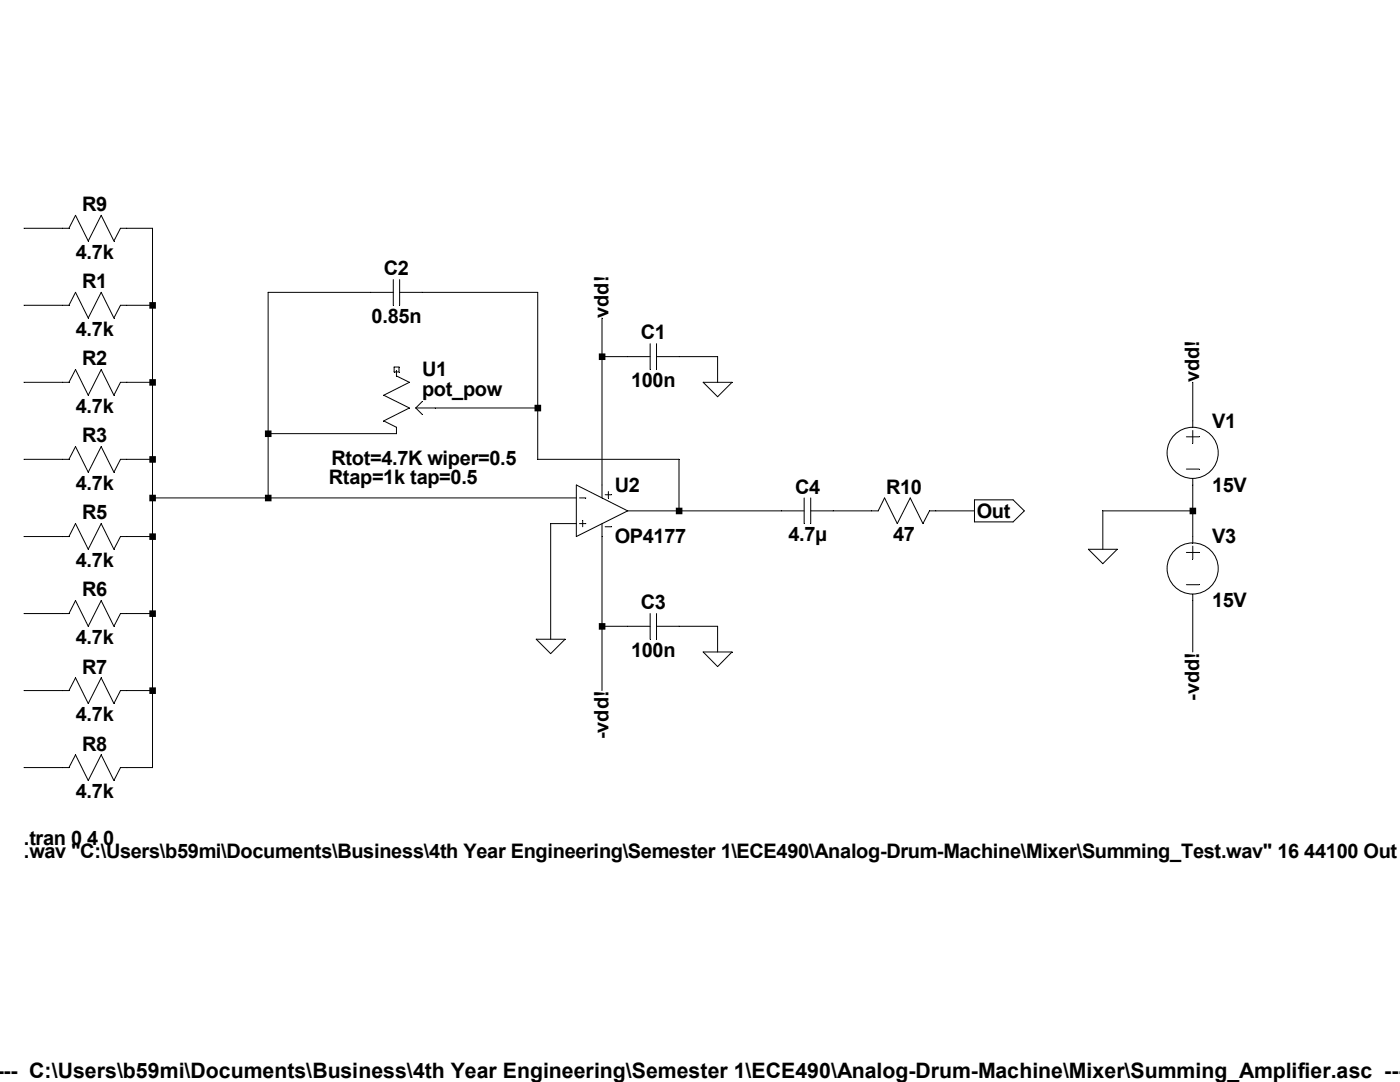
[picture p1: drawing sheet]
<svg xmlns="http://www.w3.org/2000/svg" width="279mm" height="216mm" viewBox="0 0 279 216" stroke-linecap="round" stroke-linejoin="round" font-family="sans-serif">
<g fill="none" stroke="#000" stroke-width=".2">
<path d="M12.5 45.6h1.3l1.3-2.6 2.5 5.1 2.6-5.1 2.5 5.1 1.3-2.5h1.3M74 58.3h4.5M78.5 55.8v5.1M79.8 58.3h4.4M79.8 55.8v5.1M12.5 60.9h1.3l1.3-2.6 2.5 5.2 2.6-5.2 2.5 5.2 1.3-2.6h1.3M12.5 76.3h1.3l1.3-2.6 2.5 5.2 2.6-5.2 2.5 5.2 1.3-2.6h1.3M78.7 73.2h.9v1h-.9zM79.1 73.7v1.3l2.6 1.3-5.1 2.6 5.1 2.5-5.1 2.6 2.5 1.3v1.2M125.3 71.2h4.5M129.8 68.6v5.1M131 71.2h4.5"/>
<path d="M131 68.6v5.1M12.5 91.7h1.3l1.3-2.6 2.5 5.1 2.6-5.1 2.5 5.1 1.3-2.5h1.3M83 81.4h3.8M83 81.4l1.2 1.3M84.2 80.1l-1.2 1.3M115 96.8l10.3 5.1-10.3 5.2zM115.7 99.4h1.2M120.1 96.8v2.6M120.8 98.7h1.2M121.4 98.1v1.3M160.5 99.4v5.1M161.8 99.4v5.1"/>
<path d="M236.8 87.2h2.5M236.8 93.6h2.5M238 84v1.3M238 85.9v2.6M238 95.5v1.3M12.5 107.1h1.3l1.3-2.6 2.5 5.1 2.6-5.1 2.5 5.1 1.3-2.5h1.3M115.7 104.5h1.2M116.3 103.8v1.3M120.1 104.5v2.6M120.8 105.1h1.2M156 101.9h4.5M161.8 101.9h4.5"/>
<path d="M173.9 101.9h1.4l1.2-2.5 2.6 5.1 2.6-5.1 2.5 5.1 1.3-2.6h1.3M236.8 110.2h2.5M236.8 116.7h2.5M238 107.1v1.2M238 109v2.5M238 118.6v1.2M12.5 122.4h1.3l1.3-2.6 2.5 5.2 2.6-5.2 2.5 5.2 1.3-2.6h1.3M12.5 137.8h1.3l1.3-2.5 2.5 5.1 2.6-5.1 2.5 5.1 1.3-2.6h1.3M125.3 125h4.5M129.8 122.4v5.2M131 122.4v5.2M131 125h4.5"/>
<path d="M12.5 153.2h1.3l1.3-2.6 2.5 5.1 2.6-5.1 2.5 5.1 1.3-2.5h1.3"/>
<circle cx="238" cy="90.4" r="5.1"/>
<circle cx="238" cy="113.4" r="5.1"/>
</g>
<g fill="none" stroke="#000" stroke-width=".2">
<path d="M4.8 45.6h7.7M25.3 45.6h5.1v107.6h-5.1M74 58.3h-20.5v41.1M84.2 58.3h23.1v33.4h28.2v10.2M4.8 76.3h7.7M4.8 60.9h7.7M25.3 76.3h5.1M25.3 60.9h5.1M120.1 63.5v33.3M120.1 71.2h5.2M135.5 71.2h7.7v5.1M140.3 76.3h5.8l-2.9 2.9z"/>
<path d="M238 76.3v7.7M4.8 91.7h7.7M25.3 91.7h5.1M30.4 99.4h84.6M53.5 86.5h25.6M86.8 81.4h20.5M194.5 99.7h7.7l2.2 2.2-2.2 2.2h-7.7zM238 96.8v10.3M4.8 107.1h7.7M25.3 107.1h5.1M115 104.5h-5.1v23.1M120.1 107.1v30.7"/>
<path d="M125.3 101.9h30.7M166.3 101.9h7.6M186.8 101.9h7.7M217.2 109.6h5.8l-2.9 2.9zM238 119.8v10.3M238 101.9h-17.9v7.7M4.8 122.4h7.7M4.8 137.8h7.7M25.3 122.4h5.1M25.3 137.8h5.1M107 127.6h5.8l-2.9 2.8zM120.1 125h5.2"/>
<path d="M135.5 125h7.7v5.1M140.3 130.1h5.8l-2.9 2.9zM4.8 153.2h7.7"/>
</g>
<path d="M29.8 60.3h1.3v1.3h-1.3zM29.8 75.6h1.3v1.4h-1.3zM29.8 91h1.3v1.3h-1.3zM29.8 98.7h1.3v1.3h-1.3zM29.8 106.4h1.3v1.3h-1.3zM29.8 121.8h1.3v1.3h-1.3zM29.8 137.2h1.3v1.3h-1.3zM52.9 85.9h1.3v1.3h-1.3zM52.9 98.7h1.3v1.3h-1.3zM106.7 80.8h1.3v1.3h-1.3zM119.5 70.5h1.3v1.3h-1.3zM119.5 124.3h1.3v1.3h-1.3zM134.9 101.3h1.3v1.3h-1.3zM237.4 101.3h1.3v1.3h-1.3z" fill-rule="evenodd" fill="#000"/>
<text font-size="4.2" x="-.7" y="215.2">--- C:\Users\b59mi\Documents\Business\4th Year Engineering\Semester 1\ECE490\Analog-Drum-Machine\Mixer\Summing_Amplifier.asc ---</text>
<g font-size="4">
<text x="16.4" y="42.1">R9</text>
<text x="15.1" y="51.6">4.7k</text>
<text x="16.4" y="57.5">R1</text>
<text x="76.6" y="54.9">C2</text>
<text x="74.2" y="64.5">0.85n</text>
<text x="121.4" y="63.5" transform="rotate(-90 121.4 63.5)">vdd!</text>
<text x="15.1" y="67">4.7k</text>
<text x="127.9" y="67.7">C1</text>
<text x="16.4" y="72.9">R2</text>
<text x="84.2" y="75.1">U1</text>
<text x="125.9" y="77.3">100n</text>
<text x="239.3" y="76.3" transform="rotate(-90 239.3 76.3)">vdd!</text>
<text x="15.1" y="82.4">4.7k</text>
<text x="84.2" y="79.1">pot_pow</text>
<text x="16.4" y="88.3">R3</text>
<text x="241.9" y="85.3">V1</text>
<text x="66.2" y="92.7">Rtot=4.7K wiper=0.5</text>
<text x="15.1" y="97.8">4.7k</text>
<text x="65.7" y="96.6">Rtap=1k tap=0.5</text>
<text x="122.7" y="98.1">U2</text>
<text x="158.7" y="98.5">C4</text>
<text x="176.8" y="98.5">R10</text>
<text x="241.9" y="98.1">15V</text>
<text x="16.4" y="103.6">R5</text>
<text x="194.9" y="103.3">Out</text>
<text x="15.1" y="113.2">4.7k</text>
<text x="122.7" y="108.4">OP4177</text>
<text x="157.4" y="108">4.7µ</text>
<text x="178.2" y="108">47</text>
<text x="241.9" y="108.4">V3</text>
<text x="16.4" y="119">R6</text>
<text x="127.9" y="121.6">C3</text>
<text x="241.9" y="121.2">15V</text>
<text x="15.1" y="128.5">4.7k</text>
<text x="125.9" y="131.1">100n</text>
<text x="16.4" y="134.4">R7</text>
<text x="15.1" y="143.9">4.7k</text>
<text x="239.3" y="139.8" transform="rotate(-90 239.3 139.8)">-vdd!</text>
<text x="16.4" y="149.8">R8</text>
<text x="121.4" y="147.5" transform="rotate(-90 121.4 147.5)">-vdd!</text>
<text x="15.1" y="159.3">4.7k</text>
<text x="4.8" y="171.2">.wav &quot;C:\Users\b59mi\Documents\Business\4th Year Engineering\Semester 1\ECE490\Analog-Drum-Machine\Mixer\Summing_Test.wav&quot; 16 44100 Out</text>
<text x="4.8" y="168.6">.tran 0 4 0</text>
</g>
</svg>
